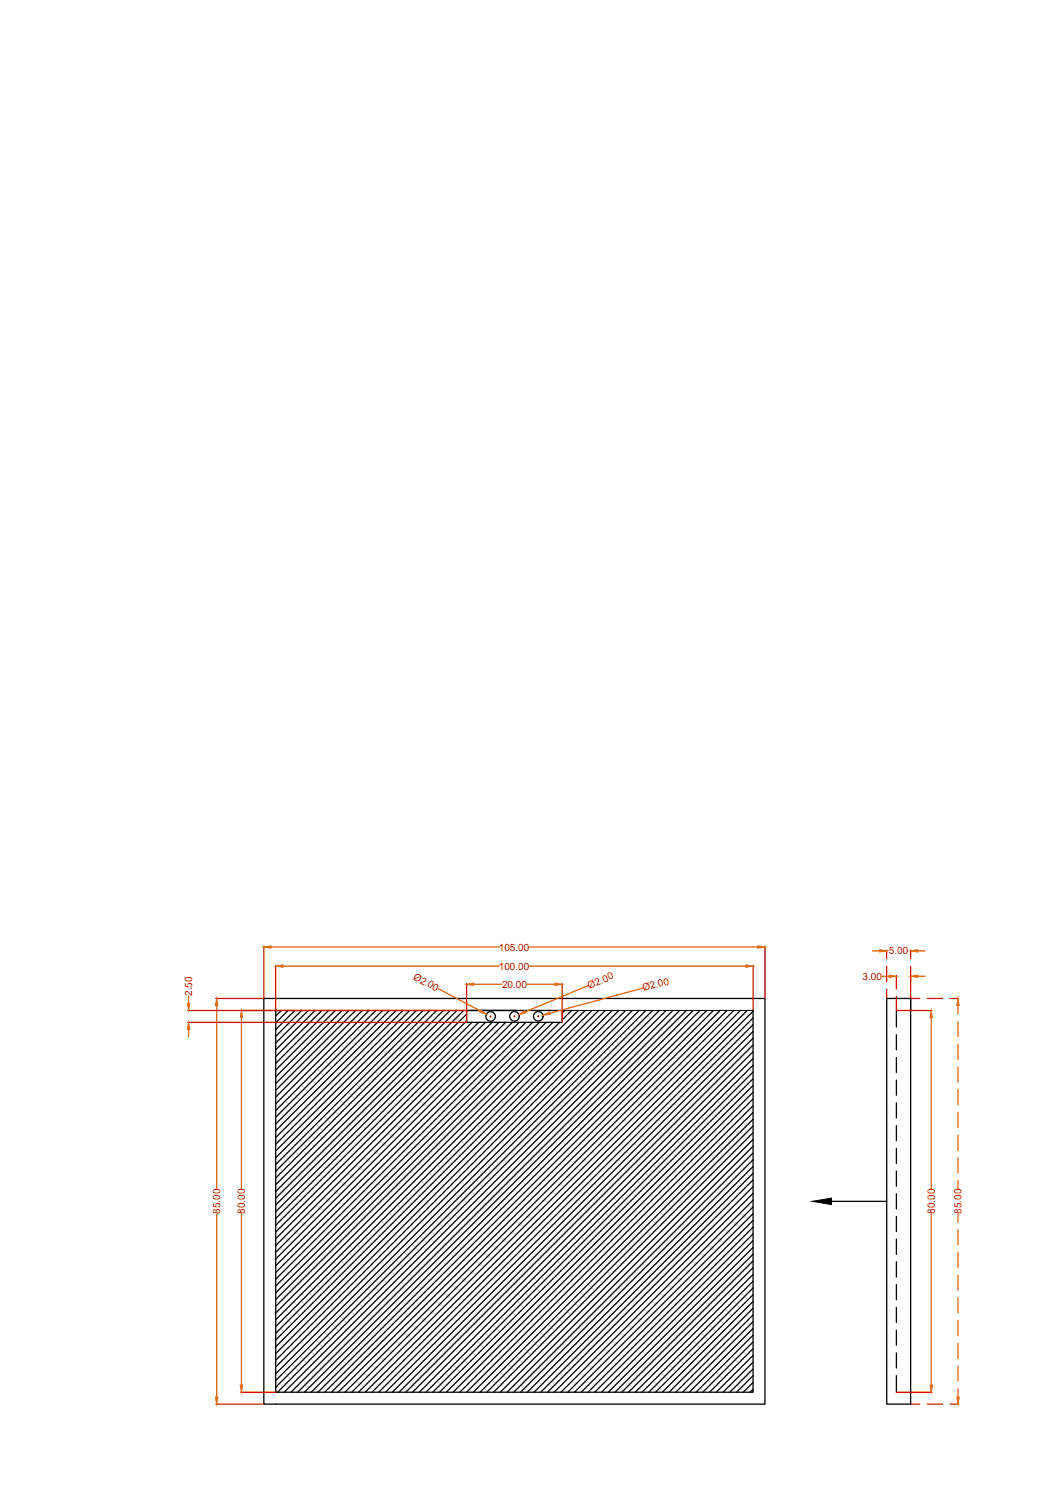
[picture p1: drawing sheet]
<svg xmlns="http://www.w3.org/2000/svg" width="210mm" height="297mm" viewBox="0 0 210 297" stroke-linecap="round" stroke-linejoin="round" font-family="sans-serif">
<!-- layer: 0 -->
<g fill="none" stroke="#000" stroke-width=".25">
<path d="M52.1 197.2h99v80.1h-99zM54.4 199.6v75.4h94.3v-75.4M54.4 199.6h.1M54.4 199.6h47.2M55.5 199.6l-1.1 1.1M56.9 199.6l-2.5 2.4M58.2 199.6l-3.8 3.7M59.5 199.6l-5.1 5.1M60.9 199.6l-6.5 6.4M62.2 199.6l-7.8 7.7M63.5 199.6l-9.1 9.1M64.9 199.6l-10.5 10.4"/>
<path d="M66.2 199.6l-11.8 11.7M67.5 199.6l-13.1 13.1M68.9 199.6l-14.5 14.4M70.2 199.6l-15.8 15.7M71.6 199.6l-17.2 17.1M72.9 199.6l-18.5 18.4M74.2 199.6l-19.8 19.7M75.6 199.6l-21.2 21M76.9 199.6l-22.5 22.4M78.2 199.6l-23.8 23.7M79.6 199.6l-25.2 25M80.9 199.6l-26.5 26.4"/>
<path d="M82.2 199.6l-27.8 27.7M83.6 199.6l-29.2 29M84.9 199.6l-30.5 30.4M86.2 199.6l-31.8 31.7M87.6 199.6l-33.2 33M88.9 199.6l-34.5 34.4M90.2 199.6l-35.8 35.7M91.6 199.6l-37.2 37.1M92.1 199.6h18.9v2.3h-18.9zM111.5 199.6l-.5 .5M112.9 199.6l-1.9 1.8M114.2 199.6l-59.8 59.7"/>
<path d="M115.5 199.6l-61.1 61.1M116.9 199.6l-62.5 62.4M118.2 199.6l-63.8 63.7M119.5 199.6l-65.1 65.1M120.9 199.6l-66.5 66.4M122.2 199.6l-67.8 67.7M123.5 199.6l-69.1 69.1M124.9 199.6l-70.5 70.4M126.2 199.6l-71.8 71.7M127.5 199.6l-73.1 73.1M128.9 199.6l-74.5 74.4M130.2 199.6l-75.4 75.4"/>
<path d="M131.5 199.6l-75.4 75.4M132.9 199.6l-75.4 75.4M134.2 199.6l-75.4 75.4M135.5 199.6l-75.4 75.4M136.9 199.6l-75.4 75.4M138.2 199.6l-75.4 75.4M139.5 199.6l-75.4 75.4M140.9 199.6l-75.4 75.4M142.2 199.6l-75.4 75.4M143.5 199.6l-75.4 75.4M144.9 199.6l-75.4 75.4M146.2 199.6l-75.4 75.4"/>
<path d="M147.5 199.6l-75.4 75.4M148.7 199.7l-75.2 75.3M175.1 197.2h4.7v80.1h-4.7zM177 199.6v3.2M92.1 200.3l-37.7 37.7M92.1 201.6l-37.7 37.7M93.2 201.9l-38.8 38.8M94.5 201.9l-40.1 40.1M95.8 201.9l-41.4 41.4M97.2 201.9l-42.8 42.8M98.5 201.9l-44.1 44.1M99.9 201.9l-45.5 45.4"/>
<path d="M101.2 201.9l-46.8 46.8M102.5 201.9l-48.1 48.1M103.9 201.9l-49.5 49.4M105.2 201.9l-50.8 50.8M106.5 201.9l-52.1 52.1M107.9 201.9l-53.5 53.4M109.2 201.9l-54.8 54.8M110.5 201.9l-56.1 56.1M148.7 201l-73.9 74M148.7 202.4l-72.6 72.6M148.7 203.7l-71.2 71.3M148.7 205l-69.9 70"/>
<path d="M148.7 206.4l-68.6 68.6M148.7 207.7l-67.2 67.3M148.7 209l-65.9 66M148.7 210.4l-64.6 64.6M148.7 211.7l-63.2 63.3M148.7 213l-61.9 62M148.7 214.4l-60.6 60.6M148.7 215.7l-59.2 59.3M148.7 217.1l-57.9 57.9M148.7 218.4l-56.6 56.6M148.7 219.7l-55.2 55.3M177 204.4v2.9"/>
<path d="M177 208.8v3M177 213.3v3M177 217.8v3M148.7 221.1l-53.9 53.9M148.7 222.4l-52.6 52.6M148.7 223.7l-51.2 51.3M148.7 225.1l-49.9 49.9M148.7 226.4l-48.6 48.6M148.7 227.7l-47.2 47.3M148.7 229.1l-45.9 45.9M148.7 230.4l-44.6 44.6M148.7 231.7l-43.2 43.3"/>
<path d="M148.7 233l-41.9 42M148.7 234.4l-40.6 40.6M148.7 235.7l-39.3 39.3M148.7 237l-37.9 38M148.7 238.4l-36.6 36.6M148.7 239.7l-35.3 35.3M164.2 237.3h10.9M177 222.3v3M177 226.8v3M177 231.3v3M177 235.8v3M148.7 241l-33.9 34"/>
<path d="M148.7 242.4l-32.6 32.6M148.7 243.7l-31.3 31.3M148.7 245l-29.9 30M148.7 246.4l-28.6 28.6M148.7 247.7l-27.3 27.3M148.7 249l-25.9 26M148.7 250.4l-24.6 24.6M148.7 251.7l-23.3 23.3M148.7 253l-21.9 22M148.7 254.4l-20.6 20.6M148.7 255.7l-19.3 19.3M148.7 257l-17.9 18"/>
<path d="M148.7 258.4l-16.6 16.6M148.7 259.7l-15.3 15.3M177 240.2v3.1M177 244.7v3M177 249.2v3M177 253.7v3M177 258.2v3M148.7 261l-13.9 14M148.7 262.4l-12.6 12.6M148.7 263.7l-11.3 11.3M148.7 265l-9.9 10M148.7 266.4l-8.6 8.6"/>
<path d="M148.7 267.7l-7.3 7.3M148.7 269l-5.9 6M148.7 270.4l-4.6 4.6M148.7 271.7l-3.3 3.3M148.7 273l-1.9 2M148.7 274.4l-.6 .6M177 262.7v3M177 267.2v3M177 271.7v3.3"/>
<circle cx="96.9" cy="200.7" r=".94"/>
<circle cx="101.6" cy="200.7" r=".94"/>
<circle cx="106.3" cy="200.7" r=".94"/>
</g>
<path d="M101.6 199.6h47.1M101.6 201.9h.1" fill="none" stroke="#000" stroke-width=".2"/>
<g fill="none" stroke="#d00" stroke-width=".25">
<path d="M37.1 199.6h55M42.6 197.2h9.4M52.1 186.9v10.2M54.4 190.6v8.9M92.1 194.2v7.7M111 194.2v7.7M148.7 190.6v8.9M151.1 186.9v10.2M175.1 187.6v1.8M175.1 190.9v3M175.1 195.4v1.7M177 192.6v2.7"/>
<path d="M177 196.8v2.7M177 199.6h7.1M179.8 187.6v1.8M179.8 190.9v4.4M179.8 195.4v4.1M179.9 197.2h1.7M183.1 197.2h3M187.6 197.2h1.7M37.1 201.9h55M96.8 200.8h.2M96.9 200.7v.1M101.5 200.7h.2"/>
<path d="M101.6 200.6v.2M106.2 200.7h.2M106.3 200.6v.2M42.6 277.3h9.4M47.5 275h6.9M177 275h7.1M179.9 277.3h1.7M183.1 277.3h3M187.6 277.3h1.7"/>
</g>
<g fill="none" stroke="#dd6e00" stroke-width=".25">
<path d="M37.2 196.7v1.4M42.8 198.6v36.2M53.5 187h45.1M55.9 190.8h42.7M86.5 195.2l8.3 4.4M93.6 194.4h5.5M104.1 194.4h5.5M104.5 190.8h42.8M104.5 187h45.2M116.1 194.7l-12.4 5.1M126.9 195.2l-18.3 4.9M172.3 187.8h1.4"/>
<path d="M174.2 192.8h1.4M181.2 187.8h1.5M181.2 192.8h1.5M189.2 198.6v1.6M37.2 203.3v1.5M47.7 201v33.8M183.9 201v33.8M189.2 201.7v3M189.2 206.2v3M189.2 210.7v3M189.2 215.2v3M189.2 219.7v3"/>
<path d="M42.8 239.7v36.2M47.7 239.7v33.8M183.9 239.7v33.8M189.2 224.2v3M189.2 228.7v3M189.2 233.2v1.6M189.2 239.7v1.6M189.2 242.9v3M189.2 247.3v3M189.2 251.8v3M189.2 256.3v3M189.2 260.8v3"/>
<path d="M189.2 265.3v3M189.2 269.8v3M189.2 274.3v1.6"/>
</g>
<g fill="#dd6e00" stroke="#dd6e00" stroke-width=".2">
<path d="M92.1 194.4l1.5-.2v.4z"/>
<path d="M109.6 194.2l1.4 .2-1.4 .2z"/>
<path d="M54.4 190.8l1.5-.2v.4z"/>
<path d="M147.3 190.6l1.4 .2-1.4 .2z"/>
<path d="M52.1 187l1.4-.2v.5z"/>
<path d="M149.7 186.8l1.4 .2-1.4 .3z"/>
<path d="M102.5 200.4l1.2-.8 .2 .5z"/>
<path d="M47.4 273.5h.5l-.2 1.5z"/>
<path d="M47.7 199.6l.2 1.4h-.5z"/>
<path d="M42.6 275.9h.4l-.2 1.4z"/>
<path d="M42.8 197.2l.2 1.4h-.4z"/>
<path d="M94.9 199.4l1.1 .9-1.3-.5z"/>
<path d="M107.2 200.5l1.3-.6 .1 .4z"/>
<path d="M37.2 201.9l.3 1.4h-.5z"/>
<path d="M37 198.1h.5l-.3 1.5z"/>
<path d="M173.7 187.6l1.4 .2-1.4 .2z"/>
<path d="M179.8 187.8l1.4-.2v.4z"/>
<path d="M179.8 192.8l1.4-.2v.4z"/>
<path d="M175.6 192.6l1.4 .2-1.4 .2z"/>
<path d="M188.9 275.9h.5l-.2 1.4z"/>
<path d="M189.2 197.2l.2 1.4h-.5z"/>
<path d="M183.9 199.6l.2 1.4h-.5z"/>
<path d="M183.6 273.5h.5l-.2 1.5z"/>
</g>
<path d="M160.4 237.3l3.8-.7v1.3z" fill="#000" stroke="#000" stroke-width=".2"/>
<g font-size="2" fill="#d00">
<text x="98.5" y="191.5">100.00</text>
<text x="98.5" y="187.7">105.00</text>
<text x="175.5" y="188.5">5.00</text>
<text x="37.9" y="196.7" transform="rotate(-90 37.9 196.7)">2.50</text>
<text x="81.5" y="193.3" transform="rotate(28 81.5 193.3)">Ø2.00</text>
<text x="99.1" y="195.1">20.00</text>
<text x="116.4" y="195.3" transform="rotate(-23 116.4 195.3)">Ø2.00</text>
<text x="127" y="195.8" transform="rotate(-15 127 195.8)">Ø2.00</text>
<text x="170.3" y="193.5">3.00</text>
<text x="43.5" y="239.7" transform="rotate(-90 43.5 239.7)">85.00</text>
<text x="48.4" y="239.7" transform="rotate(-90 48.4 239.7)">80.00</text>
<text x="184.6" y="239.7" transform="rotate(-90 184.6 239.7)">80.00</text>
<text x="189.9" y="239.7" transform="rotate(-90 189.9 239.7)">85.00</text>
</g>
</svg>
